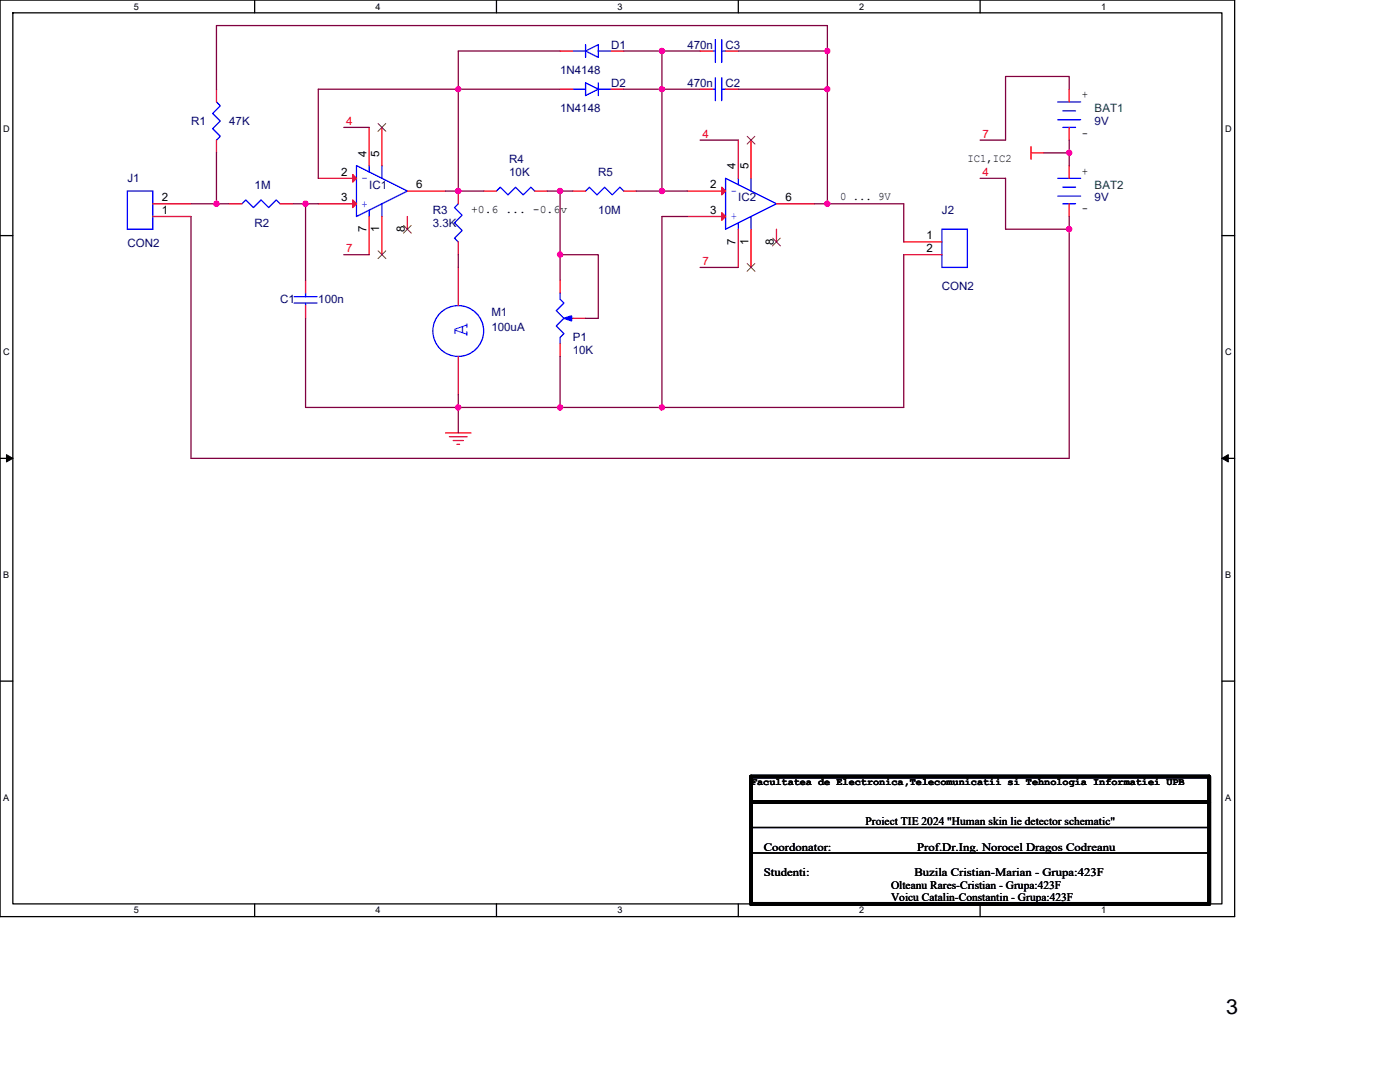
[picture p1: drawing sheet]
<svg xmlns="http://www.w3.org/2000/svg" width="279mm" height="216mm" viewBox="0 0 279 216" stroke-linecap="round" stroke-linejoin="round" font-family="sans-serif">
<path d="M0 0h246.4v182.9h-246.4zM2.6 2.6h241.3v177.8h-241.3z" fill="none" stroke="#000" stroke-width=".25"/>
<g fill="#fff">
<path d="M26.7 .3h1v2h-1z"/>
<path d="M26.7 180.6h1v2h-1z"/>
</g>
<path d="M50.8 0v2.6M50.8 180.4v2.5" fill="none" stroke="#000" stroke-width=".25"/>
<g fill="#fff">
<path d="M75 .3h.9v2h-.9z"/>
<path d="M75 180.6h.9v2h-.9z"/>
</g>
<path d="M99.1 0v2.6M99.1 180.4v2.5" fill="none" stroke="#000" stroke-width=".25"/>
<g fill="#fff">
<path d="M123.2 .3h1v2h-1z"/>
<path d="M123.2 180.6h1v2h-1z"/>
</g>
<path d="M147.3 0v2.6M147.3 180.4v2.5" fill="none" stroke="#000" stroke-width=".25"/>
<g fill="#fff">
<path d="M171.5 .3h1v2h-1z"/>
<path d="M171.5 180.6h1v2h-1z"/>
</g>
<path d="M195.6 0v2.6M195.6 180.4v2.5" fill="none" stroke="#000" stroke-width=".25"/>
<g fill="#fff">
<path d="M219.7 .3h1v2h-1z"/>
<path d="M219.7 180.6h1v2h-1z"/>
<path d="M.7 24.8h1.2v2h-1.2z"/>
<path d="M244.5 24.8h1.3v2h-1.3z"/>
<path d="M.7 69.2h1.2v2.1h-1.2z"/>
<path d="M244.5 69.2h1.3v2.1h-1.3z"/>
</g>
<path d="M0 47h2.6M243.9 47h2.5" fill="none" stroke="#000" stroke-width=".25"/>
<g fill="#fff">
<path d="M.7 113.7h1.2v2h-1.2z"/>
<path d="M244.5 113.7h1.2v2h-1.2z"/>
</g>
<path d="M0 91.5h2.6M243.9 91.5h2.5" fill="none" stroke="#000" stroke-width=".25"/>
<g fill="#000" stroke="#000" stroke-width=".2">
<path d="M1.3 90.7l1.3 .8-1.3 .7z" fill-rule="evenodd"/>
<path d="M243.9 91.5l1.2-.8v1.5z" fill-rule="evenodd"/>
</g>
<g fill="#fff">
<path d="M.7 158.1h1.2v2.1h-1.2z"/>
<path d="M244.5 158.1h1.2v2.1h-1.2z"/>
</g>
<path d="M0 135.9h2.6M243.9 135.9h2.5M149.9 165.1h91.4M149.9 170.2h91.4" fill="none" stroke="#000" stroke-width=".25"/>
<g fill="none" stroke="#f00" stroke-width=".25">
<path d="M43.2 17.8v2.5M111.8 17.8h2.5M111.8 10.2h2.5M121.9 17.8h2.6M121.9 10.2h2.6M139.7 17.8h2.6M139.7 10.2h2.6M144.8 17.8h2.5M144.8 10.2h2.5M213.4 17.8v2.5M43.2 28v2.5M63.5 35.6h7.6"/>
<path d="M73.7 25.4v7.6M76.2 25.4v7.6M81.3 38.1h7.6M91.5 38.1v2.6M96.5 38.1h2.6M106.7 38.1h2.5M114.3 38.1h2.6M124.5 38.1h2.5M137.2 38.1h7.6M147.3 28v7.6M149.9 28v7.6M205.8 30.5h2.5"/>
<path d="M205.8 29.2v2.6M213.4 33v2.6M213.4 25.4v2.6M30.5 40.7h7.6M30.5 43.2h7.6M45.7 40.7h2.6M55.9 40.7h2.5M61 55.9v2.5M63.5 40.7h7.6M73.7 43.2v7.6M76.2 43.2v7.6M81.3 43.2v2.5"/>
<path d="M91.5 53.4v7.6M91.5 48.3v2.5M111.8 55.9v2.5M137.2 43.2h7.6M147.3 45.7v7.7M149.9 45.7v7.7M155 40.7h7.6M155 45.7v2.6M180.4 48.3h7.6M180.4 50.8h7.6M213.4 40.7v2.5M61 61v2.5"/>
<path d="M91.5 71.1v7.7M111.8 68.6v2.5M114.3 63.5h2.6M88.9 86.4h5.1M89.7 87.1h3.5M90.4 87.9h2.1M91.2 88.7h.5"/>
</g>
<path d="M149.9 155h91.4v25.4h-91.4zM149.9 160h91.4" fill="none" stroke="#000" stroke-width=".76"/>
<g fill="none" stroke="#00f" stroke-width=".25">
<path d="M114.3 10.2h2.6M114.3 17.8h2.6M116.9 10.2l2.5-1.3v2.6zM116.9 16.5l2.5 1.3-2.5 1.3zM116.9 8.9v2.6M119.4 10.2h2.5M119.4 16.5v2.6M119.4 17.8h2.5M142.3 17.8h.5M142.3 10.2h.5M142.8 7.9v4.6M142.8 15.5v4.6"/>
<path d="M144 7.9v4.6M144 15.5v4.6M144 17.8h.8M144 10.2h.8M25.4 38.1h5.1v7.6h-5.1zM43.2 20.3l.8 .8-1.6 1.5 1.6 1.6-1.6 1.5 1.6 1.5-.8 .8M71.1 33l10.2 5.1-10.2 5.1zM73.7 33v1.3M76.2 33v2.6M99.1 38.1l.7-.7 1.6 1.5 1.5-1.5 1.5 1.5 1.5-1.5 .8 .7M116.9 38.1l.7-.7 1.5 1.5 1.6-1.5 1.5 1.5 1.5-1.5 .8 .7M144.8 35.6l10.2 5.1-10.2 5z"/>
<path d="M147.3 35.6v1.3M149.9 35.6v2.5M211.1 35.6h4.6M211.1 39.1h4.6M211.1 20.3h4.6M211.1 23.9h4.6M212.1 37.4h2.6M212.1 25.4h2.6M212.1 22.1h2.6M48.3 40.7l.7-.8 1.6 1.5 1.5-1.5 1.5 1.5 1.5-1.5 .8 .8M58.7 59.2h4.6M61 58.4v.8"/>
<path d="M73.7 41.9v1.3M76.2 40.7v2.5M91.5 40.7l-.8 .7 1.5 1.5-1.5 1.6 1.5 1.5-1.5 1.5 .8 .8M111.8 58.4v1.3l.7 .8-1.5 1.5 1.5 1.5-1.5 1.5 1.5 1.6-.7 .7v1.3M147.3 44.5v1.2M149.9 43.2v2.5M188 45.7h5.1v7.7h-5.1zM212.1 40.7h2.6M58.7 60.5h4.6M61 60.5v.5M113.8 63.5h.5"/>
<circle cx="91.4" cy="66" r="5.1"/>
</g>
<path d="M112.5 63.5l1.6-.5v1z" fill-rule="evenodd" fill="#00f" stroke="#00f" stroke-width=".25"/>
<g fill="#f00" stroke="#f00" stroke-width=".25">
<path d="M144 42.4l.8 .8-.8 .8z" fill-rule="evenodd"/>
<path d="M144 37.4l.8 .7-.8 .8z" fill-rule="evenodd"/>
<path d="M70.4 39.9l.7 .8-.7 .7z" fill-rule="evenodd"/>
<path d="M70.4 34.8l.7 .8-.7 .7z" fill-rule="evenodd"/>
</g>
<path d="M75.5 24.7l1.5 1.5M77 24.7l-1.6 1.5M149.1 27.2l1.6 1.5M150.6 27.2l-1.5 1.5M75.5 50.1l1.5 1.5M77 50.1l-1.6 1.5M80.5 45l1.6 1.5M82.1 45l-1.6 1.5M149.1 52.6l1.6 1.5M150.6 52.6l-1.5 1.5M154.2 47.5l1.5 1.6M155.7 47.5l-1.5 1.6" fill="none" stroke="#804000" stroke-width=".2"/>
<g fill="none" stroke="#800040" stroke-width=".25">
<path d="M43.2 17.8v-12.7h121.9v35.6M111.8 10.2h-20.3v27.9M111.8 17.8h-48.3v17.8M132.1 10.2v27.9M139.7 17.8h-15.2M139.7 10.2h-15.2M147.3 17.8h17.8M147.3 10.2h17.8M213.4 17.8v-2.5h-12.7v12.7h-5.1M43.2 30.5v10.2h2.5M68.6 25.4h5.1M88.9 38.1h7.6"/>
<path d="M109.2 38.1h5.1M111.8 38.1v17.8M137.2 38.1h-10.2M139.7 28h7.6M195.6 35.6h5.1v10.1h12.7v45.8h-175.3v-48.3M208.3 30.5h5.1M213.4 28v5M38.1 40.7h5.1M61 40.7v15.2M63.5 40.7h-5.1M68.6 50.8h5.1M91.5 50.8v2.6"/>
<path d="M111.8 50.8h7.6v12.7h-2.5M137.2 43.2h-5.1v38.1M139.7 53.4h7.6M162.6 40.7h17.8v7.6M180.4 50.8v30.5h-119.4v-17.8M213.4 43.2v2.5M91.5 78.8v7.6M111.8 71.1v10.2"/>
</g>
<g fill="#f0f" stroke="#f0f" stroke-width=".25">
<circle cx="91.4" cy="17.8" r=".5"/>
<circle cx="132.1" cy="10.2" r=".5"/>
<circle cx="132.1" cy="17.8" r=".5"/>
<circle cx="165.1" cy="17.8" r=".5"/>
<circle cx="61" cy="40.6" r=".5"/>
<circle cx="91.4" cy="81.3" r=".5"/>
<circle cx="165.1" cy="10.2" r=".5"/>
<circle cx="111.8" cy="50.8" r=".5"/>
<circle cx="111.8" cy="38.1" r=".5"/>
<circle cx="132.1" cy="81.3" r=".5"/>
<circle cx="111.8" cy="81.3" r=".5"/>
<circle cx="43.2" cy="40.6" r=".5"/>
<circle cx="213.4" cy="30.5" r=".5"/>
<circle cx="213.4" cy="45.7" r=".5"/>
<circle cx="132.1" cy="38.1" r=".5"/>
<circle cx="91.4" cy="38.1" r=".5"/>
<circle cx="165.1" cy="40.6" r=".5"/>
</g>
<text font-size="4.6" fill="#00f" x="93.3" y="67.1" transform="rotate(-90 93.3 67.1)">A</text>
<text font-size="4.2" x="244.7" y="202.4">3</text>
<g font-size="2.3" fill="#000080">
<text x="121.9" y="9.7">D1</text>
<text x="137.2" y="9.7">470n</text>
<text x="144.8" y="9.7">C3</text>
<text x="111.8" y="14.8">1N4148</text>
<text x="121.9" y="17.3">D2</text>
<text x="137.2" y="17.3">470n</text>
<text x="144.8" y="17.3">C2</text>
<text x="111.8" y="22.4">1N4148</text>
<text x="38.1" y="24.9">R1</text>
<text x="45.7" y="24.9">47K</text>
<text x="218.5" y="24.9">9V</text>
<text x="101.6" y="32.6">R4</text>
<text x="101.6" y="35.1">10K</text>
<text x="119.4" y="35.1">R5</text>
<text x="25.4" y="36.4">J1</text>
<text x="50.8" y="37.6">1M</text>
<text x="73.7" y="37.6">IC1</text>
<text x="147.3" y="40.2">IC2</text>
<text x="218.5" y="40.2">9V</text>
<text x="50.8" y="45.3">R2</text>
<text x="86.4" y="42.7">R3</text>
<text x="86.4" y="45.3">3.3K</text>
<text x="119.4" y="42.7">10M</text>
<text x="188" y="42.7">J2</text>
<text x="25.4" y="49.3">CON2</text>
<text x="188" y="58">CON2</text>
<text x="55.9" y="60.5">C1</text>
<text x="63.5" y="60.5">100n</text>
<text x="98.1" y="63">M1</text>
<text x="98.1" y="66.1">100uA</text>
<text x="114.3" y="68.1">P1</text>
<text x="114.3" y="70.7">10K</text>
</g>
<g font-size="2.3">
<text x="215.9" y="19.6">+</text>
<text x="215.9" y="27.2">-</text>
<text x="68.1" y="35.1">2</text>
<text x="73.2" y="31.3" transform="rotate(-90 73.2 31.3)">4</text>
<text x="75.7" y="31.3" transform="rotate(-90 75.7 31.3)">5</text>
<text x="146.8" y="33.8" transform="rotate(-90 146.8 33.8)">4</text>
<text x="149.4" y="33.8" transform="rotate(-90 149.4 33.8)">5</text>
<text x="193.1" y="32.3">IC1,IC2</text>
<text x="215.9" y="34.9">+</text>
<text x="32.3" y="40.1">2</text>
<text x="68.1" y="40.1">3</text>
<text x="83.1" y="37.6">6</text>
<text x="141.8" y="37.6">2</text>
<text x="156.7" y="40.1">6</text>
<text x="167.7" y="39.9">0 ... 9V</text>
<text x="32.3" y="42.7">1</text>
<text x="73.2" y="46.3" transform="rotate(-90 73.2 46.3)">7</text>
<text x="75.7" y="46.3" transform="rotate(-90 75.7 46.3)">1</text>
<text x="80.8" y="46.3" transform="rotate(-90 80.8 46.3)">8</text>
<text x="94" y="42.5">+0.6 ... -0.6v</text>
<text x="141.8" y="42.7">3</text>
<text x="184.9" y="47.8">1</text>
<text x="215.9" y="42.2">-</text>
<text x="146.8" y="48.8" transform="rotate(-90 146.8 48.8)">7</text>
<text x="149.4" y="48.8" transform="rotate(-90 149.4 48.8)">1</text>
<text x="154.4" y="48.8" transform="rotate(-90 154.4 48.8)">8</text>
<text x="184.9" y="50.3">2</text>
<text x="172.7" y="164.6">Proiect TIE 2024 &quot;Human skin lie detector schematic&quot;</text>
<text x="152.4" y="169.7">Coordonator:</text>
<text x="183" y="169.7">Prof.Dr.Ing. Norocel Dragos Codreanu</text>
<text x="152.4" y="174.8">Studenti:</text>
<text x="177.8" y="177.3">Olteanu Rares-Cristian - Grupa:423F</text>
<text x="177.8" y="179.9">Voicu Catalin-Constantin - Grupa:423F</text>
<text x="182.5" y="174.8">Buzila Cristian-Marian - Grupa:423F</text>
</g>
<g font-size="2.3" fill="#004040">
<text x="218.5" y="22.4">BAT1</text>
<text x="218.5" y="37.6">BAT2</text>
</g>
<g font-size="2.3" fill="#f00">
<text x="69.1" y="24.9">4</text>
<text x="140.2" y="27.5">4</text>
<text x="196.1" y="27.5">7</text>
<text x="196.1" y="35.1">4</text>
<text x="69.1" y="50.3">7</text>
<text x="140.2" y="52.9">7</text>
</g>
<g font-size="2.3" fill="#00f">
<text x="73.4" y="34.9" transform="rotate(180 73.4 34.9)">-</text>
<text x="73.4" y="40" transform="rotate(180 73.4 40)">+</text>
<text x="147.1" y="37.5" transform="rotate(180 147.1 37.5)">-</text>
<text x="147.1" y="42.6" transform="rotate(180 147.1 42.6)">+</text>
</g>
<text font-size="2" x="149.9" y="156.7">Facultatea de Electronica,Telecomunicatii si Tehnologia Informatiei UPB</text>
<g font-size="1.8">
<text x="26.7" y="1.9">5</text>
<text x="75" y="1.9">4</text>
<text x="123.2" y="1.9">3</text>
<text x="171.5" y="1.9">2</text>
<text x="219.7" y="1.9">1</text>
<text x=".7" y="26.4">D</text>
<text x="244.5" y="26.4">D</text>
<text x=".7" y="70.9">C</text>
<text x="244.5" y="70.9">C</text>
<text x=".7" y="115.3">B</text>
<text x="244.5" y="115.3">B</text>
<text x=".7" y="159.8">A</text>
<text x="244.5" y="159.8">A</text>
<text x="26.7" y="182.2">5</text>
<text x="75" y="182.2">4</text>
<text x="123.2" y="182.2">3</text>
<text x="171.5" y="182.2">2</text>
<text x="219.7" y="182.2">1</text>
</g>
</svg>
